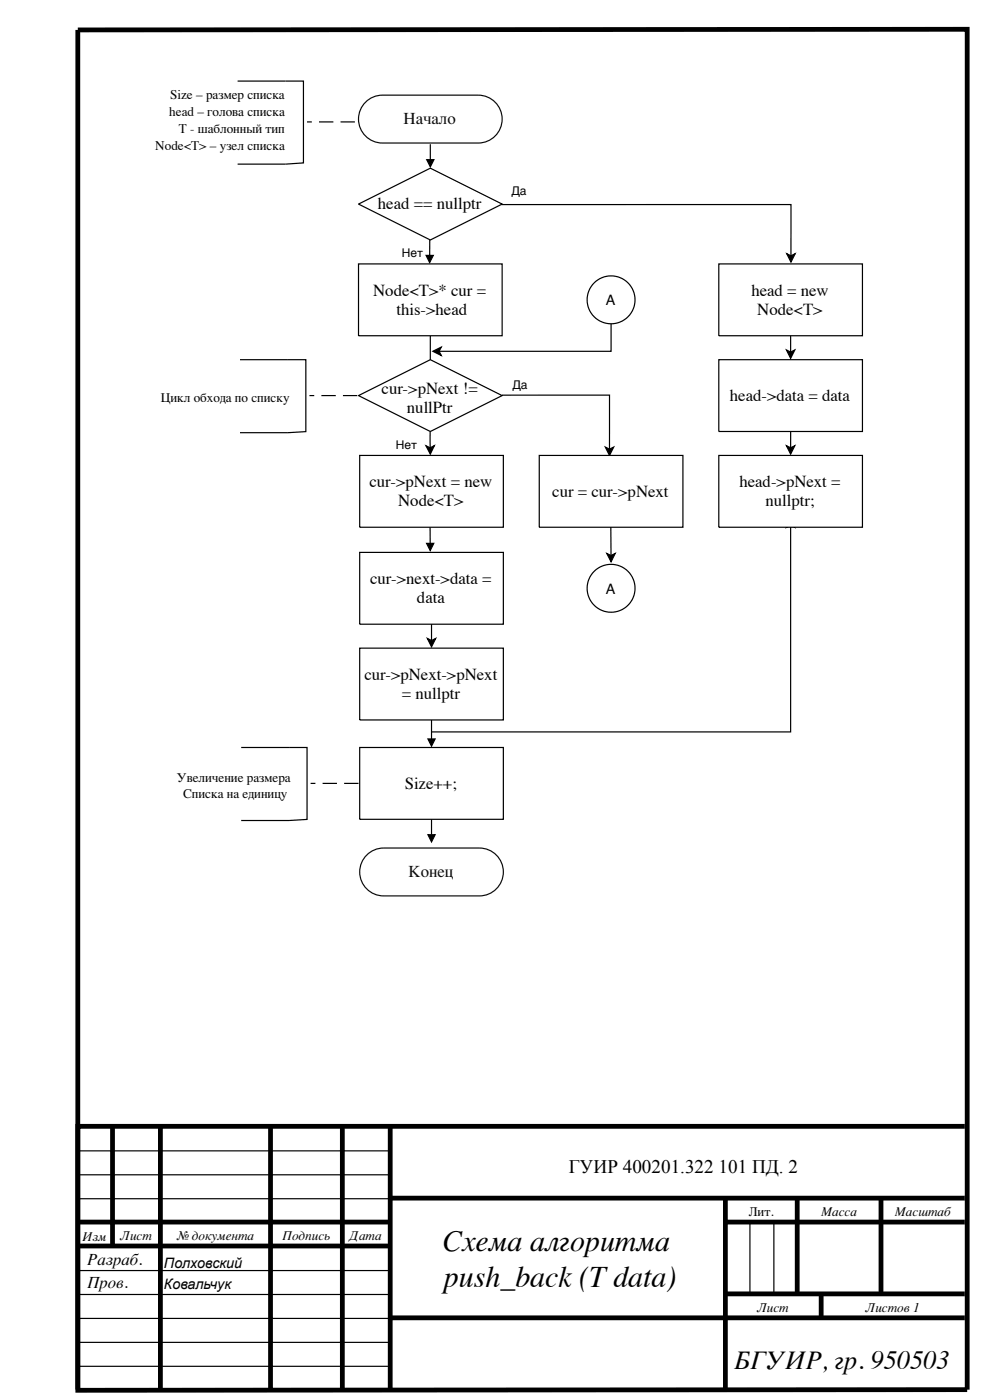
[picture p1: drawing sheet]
<svg xmlns="http://www.w3.org/2000/svg" width="210mm" height="297mm" viewBox="0 0 210 297" stroke-linecap="round" stroke-linejoin="round" font-family="sans-serif">
<g fill="none" stroke="#000" stroke-width=".25">
<path d="M50.4 17.2h14v17.4l-3.8 .2h-10.2M90.5 33.9h1.6l-.8 1.5zM91.3 30.6v3.3M90.5 76.9h1.6l-.8 1.5zM91.3 71.2v5.7M90.4 94.6l.9 .4 .8-.5-.8 1.8zM91.2 91.5l.1 3.5M166.8 94.6l.9 .4 .9-.4-.9 1.7zM167.7 91.5v3.5M90.5 115.3h1.5l-.7 1.5zM91.2 111.9l.1 3.4M167.7 110.1l.9 1.8-.9-.5-.9 .5z"/>
<path d="M167.7 111.4v43.9h-76.2M51.2 158.6h13.9v15.2l-3.8 .3h-10.1M90.8 156.8h1.5l-.8 1.5zM91.5 152.7v4.1M90.8 177.1h1.5l-.8 1.5zM91.5 173.8v3.3M16.9 254.3h66M16.9 249.2h66M16.9 244.2h66M159.1 259.4v15.2M164.2 259.4v15.2M16.9 279.7h66.3"/>
<path d="M16.9 274.6h66M16.9 269.5h66M16.9 289.9h66M16.9 284.8h66"/>
</g>
<g fill="#000">
<path d="M90.5 33.9h1.6l-.8 1.5zM90.5 76.9h1.6l-.8 1.5zM90.4 94.6l.9 .4 .8-.5-.8 1.8zM166.8 94.6l.9 .4 .9-.4-.9 1.7zM90.5 115.3h1.5l-.7 1.5zM167.7 110.1l.9 1.8-.9-.5-.9 .5zM90.8 156.8h1.5l-.8 1.5zM90.8 177.1h1.5l-.8 1.5z"/>
<path d="M72.2 25.7h3.1v.3h-3.1zM67.7 25.7h3v.3h-3zM65.1 25.7h1v.3h-1z"/>
<path d="M73 166.1h3.1v.2h-3.1zM68.4 166.1h3.1v.2h-3.1zM65.9 166.1h1v.2h-1z"/>
</g>
<g fill="none" stroke="#000" stroke-width="1" stroke-linecap="butt">
<path d="M16.5 6.3l188.7-.1v288.6l-188.7 .1zM23.9 238.9v25.4M34 238.9v55.9M57.4 238.9v55.9M72.6 238.9v55.9M82.8 238.9v55.9M204.7 238.9h-188.2v55.9M16.8 259.3h66M82.8 254.2h121.9M153.9 259.3h50.8M153.9 254.2v40.6M169.1 254.2v20.3"/>
<path d="M186.9 254.2v20.3M16.8 264.3h66M82.8 279.6h121.9M153.9 274.5h50.8M174.2 274.5v5.1"/>
</g>
<path d="M152.5 56h30.5v15.2h-30.5z" fill="#fff"/>
<path d="M106.4 43.4h61.4v10.9M152.5 56h30.5v15.2h-30.5zM166.9 53.8l.9 .5 .9-.5-.9 1.8z" fill="none" stroke="#000" stroke-width=".25"/>
<path d="M166.9 53.8l.9 .5 .9-.5-.9 1.8z" fill="#000"/>
<path d="M76.1 83.9l15.2-7.6 15.2 7.6-15.2 7.6z" fill="#fff"/>
<path d="M76.1 83.9l15.2-7.6 15.2 7.6-15.2 7.6zM106.5 83.8h22.8v11.5M128.4 94.8l.9 .5 .9-.5-.9 1.8zM90.7 135.4l.8 .5 .9-.5-.9 1.8zM91.5 132.4v3.5" fill="none" stroke="#000" stroke-width=".25"/>
<path d="M128.4 94.8l.9 .5 .9-.5-.9 1.8zM90.7 135.4l.8 .5 .9-.5-.9 1.8z" fill="#000"/>
<path d="M76.3 117.2h30.5v15.2h-30.5z" fill="#fff"/>
<path d="M76.3 117.2h30.5v15.2h-30.5z" fill="none" stroke="#000" stroke-width=".25"/>
<path d="M76.3 158.6h30.5v15.2h-30.5z" fill="#fff"/>
<path d="M128.7 117.4l.9 .5 .9-.5-.9 1.8zM129.6 109.6v8.3M76.3 158.6h30.5v15.2h-30.5z" fill="none" stroke="#000" stroke-width=".25"/>
<path d="M128.7 117.4l.9 .5 .9-.5-.9 1.8z" fill="#000"/>
<circle cx="129.6" cy="124.8" r="5.1" fill="#fff"/>
<g fill="none" stroke="#000" stroke-width=".25">
<path d="M91.8 74.5l1.8-.9-.4 .9 .4 .9zM129.6 68.7v5.8h-36.4"/>
<circle cx="129.6" cy="124.8" r="5.1"/>
</g>
<path d="M91.8 74.5l1.8-.9-.4 .9 .4 .9z" fill="#000"/>
<circle cx="129.6" cy="63.6" r="5.1" fill="#fff"/>
<circle cx="129.6" cy="63.6" r="5.1" fill="none" stroke="#000" stroke-width=".25"/>
<path d="M152.5 76.3h30.5v15.2h-30.5z" fill="#fff"/>
<path d="M50.9 76.3h14v15.3l-3.8 .2h-10.2M152.5 76.3h30.5v15.2h-30.5zM166.8 74.2l.9 .5 .9-.5-.9 1.8zM167.7 71.2v3.5" fill="none" stroke="#000" stroke-width=".25"/>
<g fill="#000">
<path d="M166.8 74.2l.9 .5 .9-.5-.9 1.8z"/>
<path d="M72.8 83.8h3v.3h-3zM68.2 83.8h3v.3h-3zM65.6 83.8h1.1v.3h-1.1z"/>
</g>
<path d="M77.2 22a5.1 5.1 0 0 1 3.9-1.8h20.3a5.1 5.1 0 0 1 5.1 5.1 5.1 5.1 0 0 1-5.1 5h-20.3a5.1 5.1 0 0 1-4.6-2.9 5.1 5.1 0 0 1 .7-5.4z" fill="#fff"/>
<path d="M77.2 22a5.1 5.1 0 0 1 3.9-1.8h20.3a5.1 5.1 0 0 1 5.1 5.1 5.1 5.1 0 0 1-5.1 5h-20.3a5.1 5.1 0 0 1-4.6-2.9 5.1 5.1 0 0 1 .7-5.4z" fill="none" stroke="#0c0c0c" stroke-width=".25"/>
<path d="M77.5 181.7a5.1 5.1 0 0 1 3.9-1.8h20.3a5.1 5.1 0 0 1 5.1 5.1 5.1 5.1 0 0 1-5.1 5.1h-20.3a5.1 5.1 0 0 1-4.6-3 5.1 5.1 0 0 1 .7-5.4z" fill="#fff"/>
<path d="M77.5 181.7a5.1 5.1 0 0 1 3.9-1.8h20.3a5.1 5.1 0 0 1 5.1 5.1 5.1 5.1 0 0 1-5.1 5.1h-20.3a5.1 5.1 0 0 1-4.6-3 5.1 5.1 0 0 1 .7-5.4z" fill="none" stroke="#0c0c0c" stroke-width=".25"/>
<path d="M76.1 43.3l15.2-7.6 15.2 7.6-15.2 7.6z" fill="#fff"/>
<path d="M76.1 43.3l15.2-7.6 15.2 7.6-15.2 7.6zM90.4 54.2h1.5l-.8 1.5zM91.2 50.9v3.3" fill="none" stroke="#000" stroke-width=".25"/>
<path d="M90.4 54.2h1.5l-.8 1.5z" fill="#000"/>
<path d="M76.1 56h30.4v15.2h-30.4z" fill="#fff"/>
<path d="M76.1 56h30.4v15.2h-30.4z" fill="none" stroke="#000" stroke-width=".25"/>
<path d="M114.4 96.6h30.5v15.3h-30.5z" fill="#fff"/>
<path d="M114.4 96.6h30.5v15.3h-30.5z" fill="none" stroke="#000" stroke-width=".25"/>
<path d="M152.5 96.6h30.5v15.3h-30.5z" fill="#fff"/>
<path d="M152.5 96.6h30.5v15.3h-30.5z" fill="none" stroke="#000" stroke-width=".25"/>
<path d="M76.3 96.6h30.5v15.3h-30.5z" fill="#fff"/>
<path d="M76.3 96.6h30.5v15.3h-30.5z" fill="none" stroke="#000" stroke-width=".25"/>
<path d="M76.3 137.5h30.5v15.2h-30.5z" fill="#fff"/>
<path d="M76.3 137.5h30.5v15.2h-30.5z" fill="none" stroke="#000" stroke-width=".25"/>
<g font-size="6.3">
<text x="93.9" y="265.4">Схема алгоритма</text>
<text x="94.2" y="273">push_back (T data)</text>
</g>
<text font-size="5.6" x="155.8" y="290.5">БГУИР, гр. 950503</text>
<text font-size="4.1" x="120.7" y="248.9">ГУИР 400201.322 101 ПД. 2</text>
<g font-size="3.6" fill="#0c0c0c">
<text x="85.6" y="26.4">Начало</text>
<text x="86.7" y="186.1">Конец</text>
</g>
<g font-size="3.6">
<text x="80.2" y="44.4">head == nullptr</text>
<text x="79.2" y="62.7">Node&lt;T&gt;* cur =</text>
<text x="159.4" y="62.7">head = new</text>
<text x="84.1" y="66.8">this-&gt;head</text>
<text x="160.7" y="66.8">Node&lt;T&gt;</text>
<text x="80.9" y="83.5">cur-&gt;pNext !=</text>
<text x="86.3" y="87.6">nullPtr</text>
<text x="154.8" y="85.1">head-&gt;data = data</text>
<text x="78.4" y="103.4">cur-&gt;pNext = new</text>
<text x="84.5" y="107.4">Node&lt;T&gt;</text>
<text x="117.2" y="105.4">cur = cur-&gt;pNext</text>
<text x="156.9" y="103.4">head-&gt;pNext =</text>
<text x="162.4" y="107.4">nullptr;</text>
<text x="78.5" y="123.9">cur-&gt;next-&gt;data =</text>
<text x="88.5" y="128">data</text>
<text x="77.3" y="144.2">cur-&gt;pNext-&gt;pNext</text>
<text x="85.2" y="148.3">= nullptr</text>
<text x="85.9" y="167.3">Size++;</text>
<text x="18.5" y="268.4">Разраб.</text>
<text x="18.5" y="273.2">Пров.</text>
</g>
<g font-size="3">
<text x="128.5" y="64.8">A</text>
<text x="128.5" y="126">A</text>
<text x="34.8" y="268.9">Полховский</text>
<text x="34.8" y="273.5">Ковальчук</text>
</g>
<g font-size="2.8">
<text x="36.1" y="21.1">Size – размер списка</text>
<text x="35.9" y="24.6">head – голова списка</text>
<text x="37.9" y="28.2">T - шаблонный тип</text>
<text x="32.9" y="31.7">Node&lt;T&gt; – узел списка</text>
<text x="34.1" y="85.3">Цикл обхода по списку</text>
<text x="37.5" y="165.8">Увеличение размера</text>
<text x="38.9" y="169.4">Списка на единицу</text>
<text x="158.8" y="258">Лит.</text>
<text x="174.2" y="258">Масса</text>
<text x="189.9" y="258">Масштаб</text>
<text x="17.5" y="263.3">Изм</text>
<text x="25.7" y="263.1">Лист</text>
<text x="37.5" y="263.1">№ документа</text>
<text x="59.9" y="263.1">Подпись</text>
<text x="74.4" y="263.1">Дата</text>
<text x="160.7" y="278.3">Лист</text>
<text x="183.8" y="278.3">Листов 1</text>
</g>
<g font-size="2.5">
<text x="108.5" y="41.4">Да</text>
<text x="85.2" y="54.6">Нет</text>
<text x="108.7" y="82.5">Да</text>
<text x="84" y="95.2">Нет</text>
</g>
</svg>
